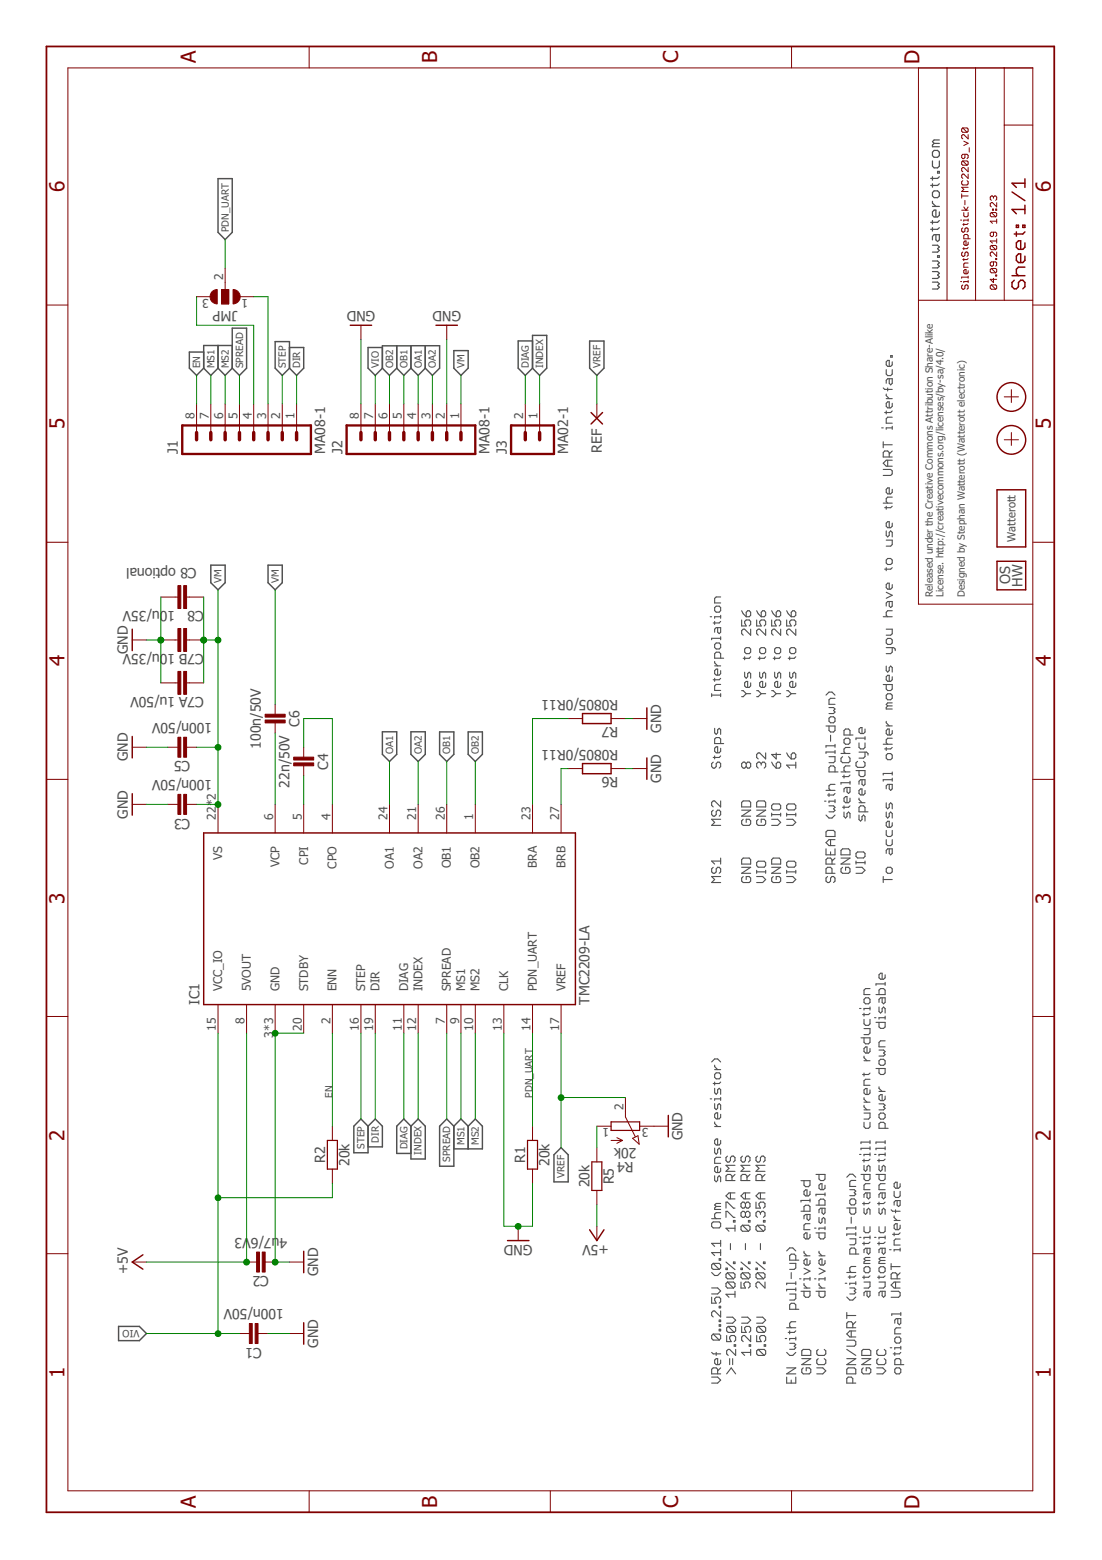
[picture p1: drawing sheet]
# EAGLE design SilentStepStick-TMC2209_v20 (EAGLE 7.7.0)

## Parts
C1  100n/50V  CAPACITOR-0402  [C0402]
C2  4u7/6V3  CAPACITOR-0402  [C0402]
C3  100n/50V  CAPACITOR-0402  [C0402]
C4  22n/50V  CAPACITOR-0402  [C0402]
C5  100n/50V  CAPACITOR-0402  [C0402]
C6  100n/50V  CAPACITOR-0402  [C0402]
C7A  1u/50V  C-EUC0805  [C0805]
C7B  10u/35V  C-EUC1206  [C1206]
C8  10u/35V  C-EUC1206  [C1206]
IC1  TMC2209-LA  [QFN28-PAD3.7]
J1  MA08-1  [MA08-1]
J2  MA08-1  [MA08-1]
J3  MA02-1  [MA02-1]
JMP  JUMPER3-0402-NC  [JUMPER3-0402_NC]
LOGO3  LOGO_SPARK-2  [SPARK_2MM]
LOGO4  LOGO_OSHW-2  [OSHW_2MM]
R1  20k  RESISTOR-0402  [C0402]
R2  20k  RESISTOR-0402  [C0402]
R4  20k  POT-EVM3R  [POT_EVM3R]
R5  20k  RESISTOR-0402  [C0402]
R6  R0805/0R11  R-EU_M0805  [M0805]
R7  R0805/0R11  R-EU_M0805  [M0805]
REF  PAD-0.6-1.1  [PAD-0.6-1.1]
X1  PASSER-04  [PASSER_04MM]
X2  PASSER-04  [PASSER_04MM]

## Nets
+5V: C2.2 IC1.8(5VOUT) R5.2
BRA: IC1.23(BRA) R7.2
BRB: IC1.27(BRB) R6.2
CPI: C4.2 IC1.5(CPI)
CPO: C4.1 IC1.4(CPO)
DIAG: IC1.11(DIAG) J3.2
DIR: IC1.19(DIR) J1.1
EN: IC1.2(ENN) J1.8 R2.2
GND: C1.1 C2.1 C3.2 C5.2 C7A.2 C7B.2 C8.2 IC1.3(GND) IC1.13(CLK) IC1.18(GND) IC1.20(STDBY) IC1.TP(GND) J2.2 J2.8 R1.1 R4.3(E) R6.1 R7.1
INDEX: IC1.12(INDEX) J3.1
MS1: IC1.9(MS1) J1.7
MS2: IC1.10(MS2) J1.6
N$1: J1.4 JMP.3
N$2: J1.3 JMP.1
OA1: IC1.24(OA1) J2.4
OA2: IC1.21(OA2) J2.3
OB1: IC1.26(OB1) J2.5
OB2: IC1.1(OB2) J2.6
PDN_UART: IC1.14(PDN_UART) JMP.2 R1.2
SPREAD: IC1.7(SPREAD) J1.5
STEP: IC1.16(STEP) J1.2
VCP: C6.2 IC1.6(VCP)
VIO: C1.2 IC1.15(VCC_IO) J2.7 R2.1
VM: C3.1 C5.1 C6.1 C7A.1 C7B.1 C8.1 IC1.22(VS) IC1.28(VS) J2.1
VREF: IC1.17(VREF) R4.2(S) REF.1(P)
VREF1: R4.1(A) R5.1

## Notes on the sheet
- C8 optional
- VRef 0...2.5V (0.11 Ohm  sense resistor)
   >=2.50V
     1.25V
     0.50V
  
  EN (with pull-up)
   GND
   VCC
  
  PDN/UART (with pull-down)
   GND
   VCC
   optional
- MS1
  
  GND
  VIO
  GND
  VIO
- MS2
  
  GND
  GND
  VIO
  VIO
- Steps
  
  8
  32
  64
  16
- Interpolation
  
  Yes to 256
  Yes to 256
  Yes to 256
  Yes to 256
- 100% - 1.77A RMS
   50% - 0.88A RMS
   20% - 0.35A RMS
  
  
  driver enabled
  driver disabled
  
  
  automatic standstill current reduction
  automatic standstill power down disable
  UART interface
- SPREAD (with pull-down)
   GND   stealthChop
   VIO   spreadCycle
- To access all other modes you have to use the UART interface.
- Released under the Creative Commons Attribution Share-Alike 
  License. http://creativecommons.org/licenses/by-sa/4.0/
  
  Designed by Stephan Watterott (Watterott electronic)
